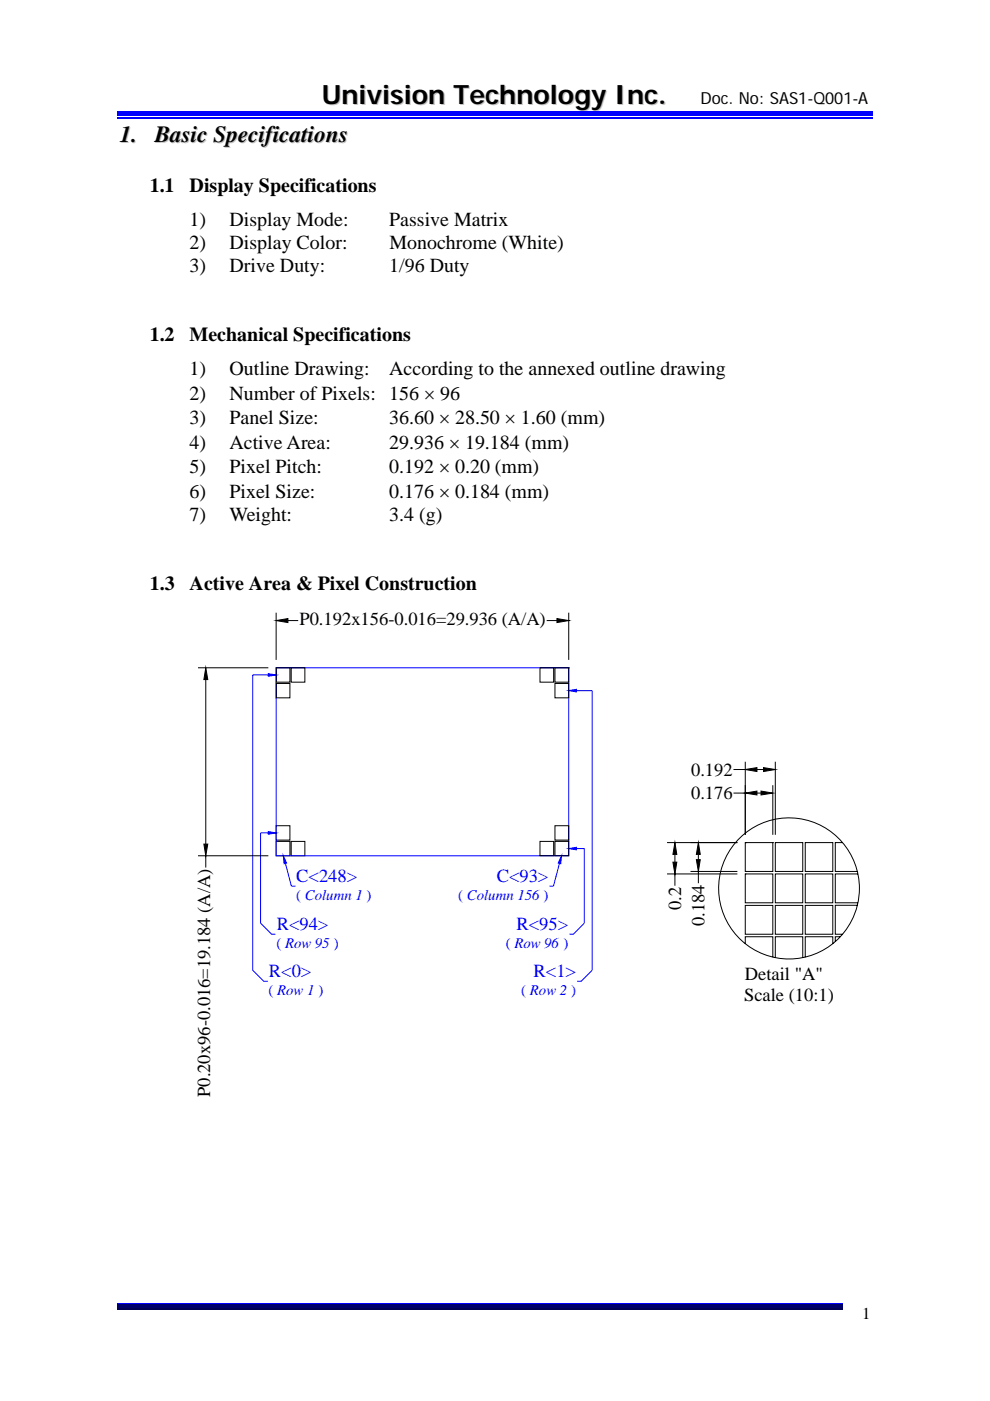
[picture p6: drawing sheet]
<svg xmlns="http://www.w3.org/2000/svg" width="210mm" height="297mm" viewBox="0 0 210 297" stroke-linecap="round" stroke-linejoin="round" font-family="sans-serif">
<path d="M24.9 25h160.3" fill="none" stroke="#00f" stroke-width=".25"/>
<path d="M24.9 24h160.3v.6h-160.3z" fill="#00f"/>
<path d="M24.9 23.7h160.3M24.9 276.4h153.9" fill="none" stroke="#00f" stroke-width=".25"/>
<path d="M24.9 276.5h153.9v.8h-153.9z" fill="#00006b"/>
<path d="M24.9 277.5h153.9" fill="none" stroke="#005" stroke-width=".25"/>
<path d="M120.6 179.9l1.7-.3v.6z" fill="#00f"/>
<path d="M120.6 179.9l1.7-.3v.6zM122.3 179.9h1.6v15.8" fill="none" stroke="#00f" stroke-width=".21"/>
<path d="M120.6 146.4l1.7-.2v.5z" fill="#00f"/>
<path d="M120.6 146.4l1.7-.2v.5zM122.3 146.4h3.3v59.3" fill="none" stroke="#00f" stroke-width=".21"/>
<g fill="none" stroke="#000" stroke-width=".21">
<path d="M141.5 178.6h14.9M143.2 178.6l.4 2.5h-.9zM148.1 178.6l.4 2.5h-.8zM155.6 168.1h2.5M155.6 163.2h2.5M158.1 168.1l2.4-.4v.9zM158.1 163.2l2.4-.4v.8zM158.1 178.6h.1M158.1 168.1h.1M158.1 163.2h.1M158.1 161.5v15.5M160.5 168.1h.9"/>
<path d="M160.5 163.2h1.4M161.4 167.7l2.5 .4-2.5 .5zM161.9 162.8l2.5 .4-2.5 .4zM163.9 178.6h.1M163.9 166.5v10.5M164.4 178.6h.1M164.4 161.5v15.5M141.5 185.3h14.9M142.7 182.8h.9l-.4 2.5zM143.2 185.3h.1M143.2 181.1v1.7M143.2 185.3v2.5"/>
<path d="M146.5 184.8h9.9M147.7 182.3h.8l-.4 2.5zM148.1 184.8h.1M148.1 181.1v1.2M148.1 184.8v2.5M158.1 184.8h.1M158.1 185.3h.1"/>
</g>
<path d="M158.1 168.1l2.4-.4v.9zM158.1 163.2l2.4-.4v.8zM161.4 167.7l2.5 .4-2.5 .5zM161.9 162.8l2.5 .4-2.5 .4zM143.2 178.6l.4 2.5h-.9zM142.7 182.8h.9l-.4 2.5zM148.1 178.6l.4 2.5h-.8zM147.7 182.3h.8l-.4 2.5z" fill="#000"/>
<path d="M119.1 181.4l-.2 1.7-.5-.1z" fill="#00f"/>
<path d="M118.7 183l-1.3 4.9h-.9M119.1 181.4l-.2 1.7-.5-.1zM123.9 195.7l-2.3 2.4h-.8M125.6 205.7l-2.3 2.3h-.9" fill="none" stroke="#00f" stroke-width=".21"/>
<path d="M56.9 176.3l1.7 .3-1.7 .3z" fill="#00f"/>
<path d="M56.9 176.3l1.7 .3-1.7 .3zM56.9 176.6h-1.6v19.1" fill="none" stroke="#00f" stroke-width=".21"/>
<path d="M56.9 142.8l1.7 .3-1.7 .3z" fill="#00f"/>
<path d="M56.9 142.8l1.7 .3-1.7 .3zM56.9 143.1h-3.3v62.6" fill="none" stroke="#00f" stroke-width=".21"/>
<path d="M60.1 181.4l.7 1.6-.5 .1z" fill="#00f"/>
<path d="M58.6 141.6h62v39.8h-62zM55.3 195.7l2.3 2.4h.8M60.1 181.4l.7 1.6-.5 .1zM60.5 183l1.3 4.9h.9M53.6 205.7l2.3 2.3h.9" fill="none" stroke="#00f" stroke-width=".21"/>
<g fill="none" stroke="#000" stroke-width=".21">
<path d="M58.6 131.6l2.5-.5v.9zM58.6 129.9v10M61.1 131.6h2.1M116 131.6h2.1M118.1 131.1l2.5 .5-2.5 .4zM120.6 131.6h.1M120.6 129.9v10M42 141.6h14.9M43.6 141.6l.5 2.5h-.9zM43.6 144.1v34.8M58.6 141.6h2.9v3h-2.9zM58.6 144.9h2.9v3.1h-2.9z"/>
<path d="M58.6 141.6h.1M61.8 141.6h2.9v3h-2.9zM114.5 141.6h2.9v3h-2.9zM117.7 141.6h2.9v3h-2.9zM117.7 144.9h2.9v3.1h-2.9zM120.6 141.6h.1M43.2 179h.9l-.5 2.4zM58.6 178.4h2.9v3h-2.9zM58.6 175.1h2.9v3h-2.9zM61.8 178.4h2.9v3h-2.9zM114.5 178.4h2.9v3h-2.9zM117.7 178.4h2.9v3h-2.9z"/>
<path d="M117.7 175.1h2.9v3h-2.9zM158.1 178.6h5.8v6.2h-5.8zM164.4 178.6h5.9v6.2h-5.9zM170.8 178.6h5.8v6.2h-5.8zM178.7 178.6h-1.5v6.2h4.6M42 181.4h14.9M43.6 181.4v2.5M58.6 181.4h.1M158.1 192h5.8v6.1h-5.8zM158.1 185.3h5.8v6.1h-5.8zM164.4 192h5.9v6.1h-5.9zM164.4 185.3h5.9v6.1h-5.9z"/>
<path d="M170.8 192h5.8v6.1h-5.8zM170.8 185.3h5.8v6.1h-5.8zM178.2 198.6h-1v1M181.8 191.9h-4.6v6.2h1.5M182 185.3h-4.8v6.1h4.8M158.1 200.1v-1.5h5.8v4.3M164.4 203v-4.4h5.9v4.4M176.6 200.1v-1.5h-5.8v4.3"/>
<circle cx="167.3" cy="188.4" r="14.9"/>
</g>
<path d="M58.6 131.6l2.5-.5v.9zM118.1 131.1l2.5 .5-2.5 .4zM43.6 141.6l.5 2.5h-.9zM43.2 179h.9l-.5 2.4z" fill="#000"/>
<text font-size="5.7" fill="#c0c0c0" x="68.5" y="22.3">Univision Technology Inc.</text>
<g font-size="4.9">
<text x="25.4" y="30">1.</text>
<text x="32.8" y="30">Basic Specifications</text>
</g>
<g font-size="4.2">
<text x="31.7" y="40.7">1.1</text>
<text x="40.2" y="40.7">Display Specifications</text>
<text x="40.2" y="48">1)</text>
<text x="48.7" y="48">Display Mode:</text>
<text x="82.5" y="48">Passive Matrix</text>
<text x="40.2" y="52.8">2)</text>
<text x="48.7" y="52.8">Display Color:</text>
<text x="82.6" y="52.8">Monochrome (White)</text>
<text x="40.2" y="57.7">3)</text>
<text x="48.7" y="57.7">Drive Duty:</text>
<text x="82.5" y="57.7">1/96 Duty</text>
<text x="31.7" y="72.3">1.2</text>
<text x="40.2" y="72.3">Mechanical Specifications</text>
<text x="40.2" y="79.6">1)</text>
<text x="48.7" y="79.6">Outline Drawing:</text>
<text x="82.5" y="79.6">According to the annexed outline drawing</text>
<text x="40.2" y="84.8">2)</text>
<text x="40.2" y="90">3)</text>
<text x="48.7" y="90">Panel Size:</text>
<text x="48.7" y="84.8">Number of Pixels: 156 × 96</text>
<text x="82.5" y="90">36.60 × 28.50 × 1.60 (mm)</text>
<text x="40.2" y="95.2">4)</text>
<text x="48.7" y="95.2">Active Area:</text>
<text x="82.5" y="95.2">29.936 × 19.184 (mm)</text>
<text x="40.2" y="100.4">5)</text>
<text x="48.7" y="100.4">Pixel Pitch:</text>
<text x="82.6" y="100.4">0.192 × 0.20 (mm)</text>
<text x="40.2" y="105.6">6)</text>
<text x="48.7" y="105.6">Pixel Size:</text>
<text x="82.6" y="105.6">0.176 × 0.184 (mm)</text>
<text x="40.2" y="110.4">7)</text>
<text x="48.7" y="110.4">Weight:</text>
<text x="82.6" y="110.4">3.4 (g)</text>
<text x="31.7" y="125">1.3</text>
<text x="40.2" y="125">Active Area &amp; Pixel Construction</text>
</g>
<g font-size="3.9">
<text x="63.5" y="132.5">P0.192x156-0.016=29.936 (A/A)</text>
<text x="146.6" y="164.5">0.192</text>
<text x="146.6" y="169.5">0.176</text>
<text x="144.4" y="192.9" transform="rotate(-90 144.4 192.9)">0.2</text>
<text x="149.4" y="196.3" transform="rotate(-90 149.4 196.3)">0.184</text>
<text x="158" y="207.7">Detail &quot;A&quot;</text>
<text x="157.8" y="212.2">Scale (10:1)</text>
<text x="44.6" y="232.6" transform="rotate(-90 44.6 232.6)">P0.20x96-0.016=19.184 (A/A)</text>
</g>
<g font-size="3.9" fill="#00f">
<text x="62.8" y="187">C&lt;248&gt;</text>
<text x="105.3" y="187">C&lt;93&gt;</text>
<text x="58.7" y="197.1">R&lt;94&gt;</text>
<text x="109.6" y="197.1">R&lt;95&gt;</text>
<text x="57" y="207.1">R&lt;0&gt;</text>
<text x="113.2" y="207.1">R&lt;1&gt;</text>
</g>
<g font-size="3.5">
<text x="148.6" y="22">Doc. No: SAS1-Q001-A</text>
<text x="182.9" y="279.5">1</text>
</g>
<g font-size="3.1" fill="#00f">
<text x="62.8" y="190.8">( Column 1 )</text>
<text x="97.2" y="190.8">( Column 156 )</text>
<text x="58.6" y="201">( Row 95 )</text>
<text x="107.3" y="201">( Row 96 )</text>
<text x="57" y="210.9">( Row 1 )</text>
<text x="110.6" y="210.9">( Row 2 )</text>
</g>
</svg>
